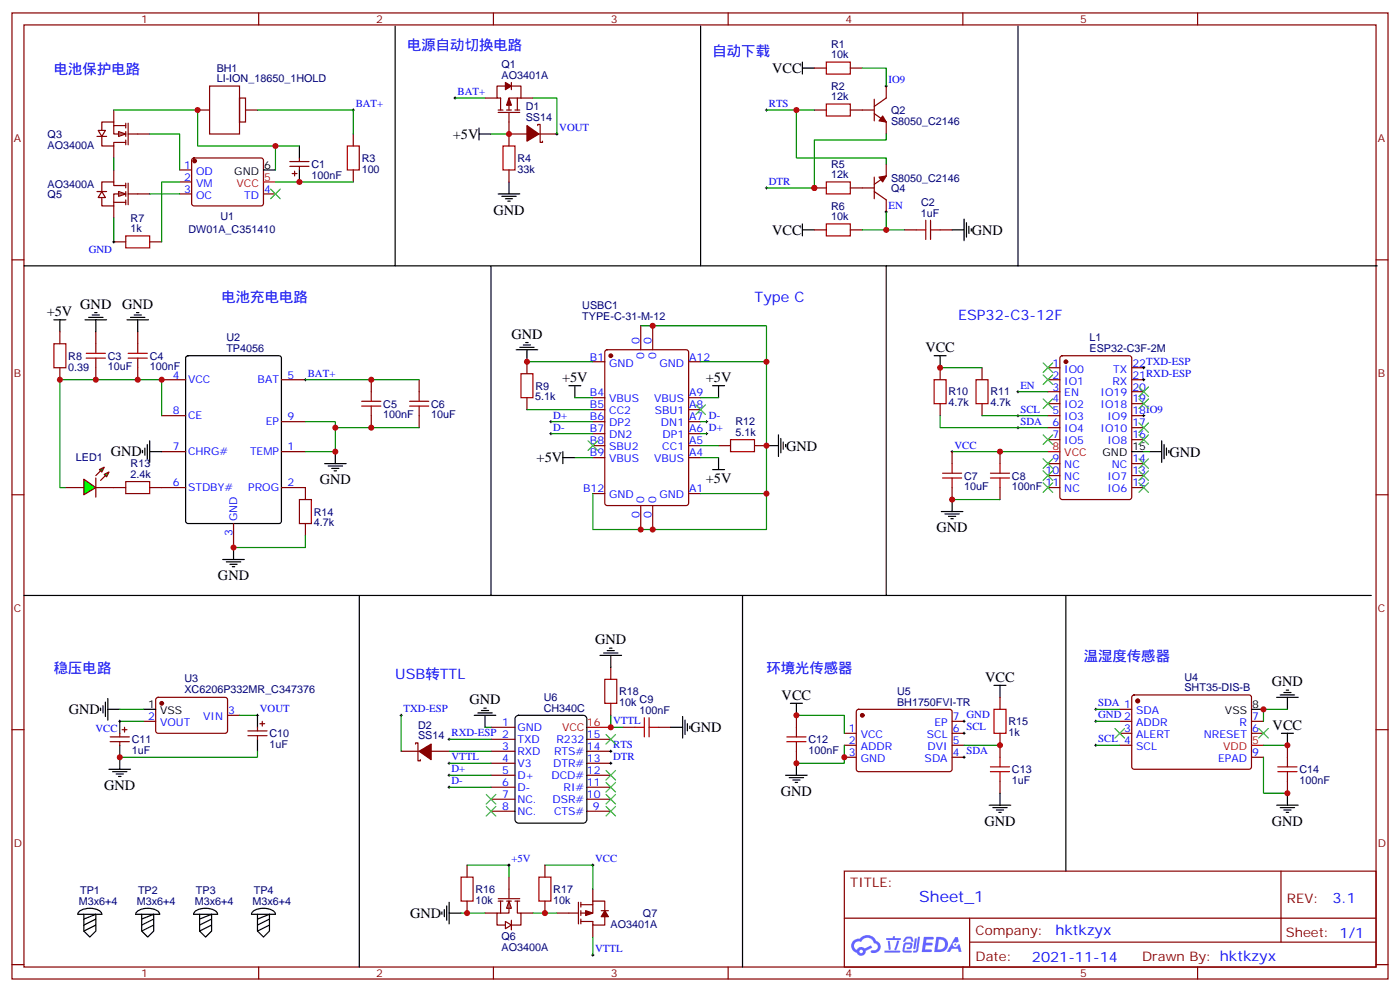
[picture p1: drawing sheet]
# EasyEDA schematic schematic.json
TITLE: Sheet_1; REV: 3.1; Date: 2021-11-14; Sheet: 1/1; Drawn By: hktkzyx; Company: hktkzyx

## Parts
BH1  LI-ION_18650_1HOLD  [LI-ION_18650_1HOLD]
C1  100nF  [CAP-SMD_L3.2-W1.6]
C2  1uF  [C0603]
C3  10uF  [C0603]
C4  100nF  [C0603]
C5  100nF  [C0603]
C6  10uF  [C0603]
C7  10uF  [C0603]
C8  100nF  [C0603]
C9  100nF  [C0603]
C10  1uF  [CAP-SMD_L3.2-W1.6-R-RD]
C11  1uF  [CAP-SMD_L3.2-W1.6-R-RD]
C12  100nF  [C0603]
C13  1uF  [C0603]
C14  100nF  [C0603]
D1  SS14  [SMA_L4.4-W2.8-LS5.4-RD]
D2  SS14  [SMA_L4.4-W2.8-LS5.4-RD]
L1  ESP32-C3F-2M  [WIFIM-SMD_ESP32-C3F-2M]
LED1  LED-0603_G  [LED0603_GREEN]
Q1  AO3401A  [SOT-23_L2.9-W1.3-P1.90-LS2.4-BR]
Q2  S8050_C2146  [SOT-23-3_L3.0-W1.7-P0.95-LS2.9-BR]
Q3  AO3400A  [SOT-23-3_L2.9-W1.6-P1.90-LS2.8-BR]
Q4  S8050_C2146  [SOT-23-3_L3.0-W1.7-P0.95-LS2.9-BR]
Q5  AO3400A  [SOT-23-3_L2.9-W1.6-P1.90-LS2.8-BR]
Q6  AO3400A  [SOT-23-3_L2.9-W1.6-P1.90-LS2.8-BR]
Q7  AO3401A  [SOT-23_L2.9-W1.3-P1.90-LS2.4-BR]
R1  10k  [R0603]
R2  12k  [R0603]
R3  100  [R0603]
R4  33k  [R0603]
R5  12k  [R0603]
R6  10k  [R0603]
R7  1k  [R0603]
R8  0.39  [R2010]
R9  5.1k  [R0603]
R10  4.7k  [R0603]
R11  4.7k  [R0603]
R12  5.1k  [R0603]
R13  2.4k  [R0603]
R14  4.7k  [R0603]
R15  1k  [R0603]
R16  10k  [R0603]
R17  10k  [R0603]
R18  10k  [R0603]
TP1  M3x6+4  [M3铜柱]
TP2  M3x6+4  [M3铜柱]
TP3  M3x6+4  [M3铜柱]
TP4  M3x6+4  [M3铜柱]
U1  DW01A_C351410  [SOT-23-6_L2.9-W1.6-P0.95-LS2.8-BL]
U2  TP4056  [ESOP-8_L4.9-W3.9-P1.27-LS6.0-BL-EP]
U3  XC6206P332MR_C347376  [SOT-23-3_L3.0-W1.7-P0.95-LS2.9-BR]
U4  SHT35-DIS-B  [DFN-8_L2.5-W2.5-P0.50-TL-EP]
U5  BH1750FVI-TR  [WSOF-6_L2.6-W1.6-P0.50-TL-EP]
U6  CH340C  [SOP-16_L10.0-W3.9-P1.27-LS6.0-BL]
USBC1  TYPE-C-31-M-12  [USB-C_SMD-TYPE-C-31-M-12]

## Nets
+5V: D1.2(A) Q1.1(G) Q6.1(G) R4.2 R8.1 R16.2 USBC1.A4(VBUS) USBC1.A9(VBUS) USBC1.B4(VBUS) USBC1.B9(VBUS)
GND: C2.2 C3.2 C4.2 C5.1 C6.1 C7.1 C8.1 C9.2 C10.2 C11.2 C12.1 C13.1 C14.1 L1.15(GND) Q5.2(S) Q6.2(S) R4.1 R7.1 R9.2 R12.2 R14.1 R16.1 R18.1 U2.1(TEMP) U2.3(GND) U2.7(CHRG#) U2.9(EP) U3.1(VSS) U4.2(ADDR) U4.7(R) U4.8(VSS) U4.9(EPAD) U5.2(ADDR) U5.3(GND) U5.7(EP) U6.1(GND) USBC1.0 USBC1.A1(GND) USBC1.A12(GND) USBC1.B1(GND) USBC1.B12(GND)
VCC: C7.2 C8.2 C11.1 C12.2 C14.2 L1.8(VCC) Q7.2(S) R1.1 R6.1 R10.2 R11.2 R15.2 R17.2 U3.2(VOUT) U4.5(VDD) U5.1(VCC)
BAT+: BH1.1 C5.2 C6.2 Q1.3(D) R3.2 U2.5(BAT)
D+: U6.5(D+) USBC1.A6(DP1) USBC1.B6(DP2)
D-: U6.6(D-) USBC1.A7(DN1) USBC1.B7(DN2)
DTR: Q2.2(E) R5.1 U6.13(DTR#)
EN: C2.1 L1.3(EN) Q4.3(C) R6.2
IO9: L1.18(IO9) Q2.3(C) R1.2
RTS: Q4.2(E) R2.1 U6.14(RTS#)
RXD-ESP: L1.21(RX) U6.2(TXD)
SCL: L1.5(IO3) R11.1 U4.4(SCL) U5.6(SCL)
SDA: L1.6(IO4) R10.1 U4.1(SDA) U5.4(SDA)
TXD-ESP: D2.1(K) L1.22(TX)
VOUT: C10.1 D1.1(K) Q1.2(S) U3.3(VIN)
VTTL: C9.1 Q7.3(D) R18.2 U6.4(V3) U6.16(VCC)
Net-(BH1-2): BH1.2 C1.2 Q3.2(S) U1.6(GND)
Net-(C1-1): C1.1 R3.1 U1.5(VCC)
Net-(C3-1): C3.1 C4.1 LED1.1 R8.2 U2.4(VCC) U2.8(CE)
Net-(C13-2): C13.2 R15.1 U5.5(DVI)
Net-(D2-2): D2.2(A) U6.3(RXD)
Net-(LED1-2): LED1.2 R13.1
Net-(Q2-1): Q2.1(B) R2.2
Net-(Q3-1): Q3.1(G) U1.1(OD)
Net-(Q3-3): Q3.3(D) Q5.3(D)
Net-(Q4-1): Q4.1(B) R5.2
Net-(Q5-1): Q5.1(G) U1.3(OC)
Net-(Q6-3): Q6.3(D) Q7.1(G) R17.1
Net-(R7-2): R7.2 U1.2(VM)
Net-(R9-1): R9.1 USBC1.B5(CC2)
Net-(R12-1): R12.1 USBC1.A5(CC1)
Net-(R13-2): R13.2 U2.6(STDBY#)
Net-(R14-2): R14.2 U2.2(PROG)

Not connected (* = marked no-connect by the designer): L1 1(IO0)* 2(IO1)* 4(IO2)* 7(IO5)* 9(NC)* 10(NC)* 11(NC)* 12(IO6)* 13(IO7)* 14(NC)* 16(IO8)* 17(IO10)* 19(IO18)* 20(IO19)*; U1 4(TD)*; U4 3(ALERT)* 6(NRESET)*; U6 7(NC.)* 8(NC.)* 9(CTS#)* 10(DSR#)* 11(RI#)* 12(DCD#)* 15(R232)*; USBC1 A8(SBU1)* B8(SBU2)*

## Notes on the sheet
- 电源自动切换电路
- 自动下载
- 电池保护电路
- 电池充电电路
- Type C
- ESP32-C3-12F
- 温湿度传感器
- 稳压电路
- USB转TTL
- 环境光传感器
